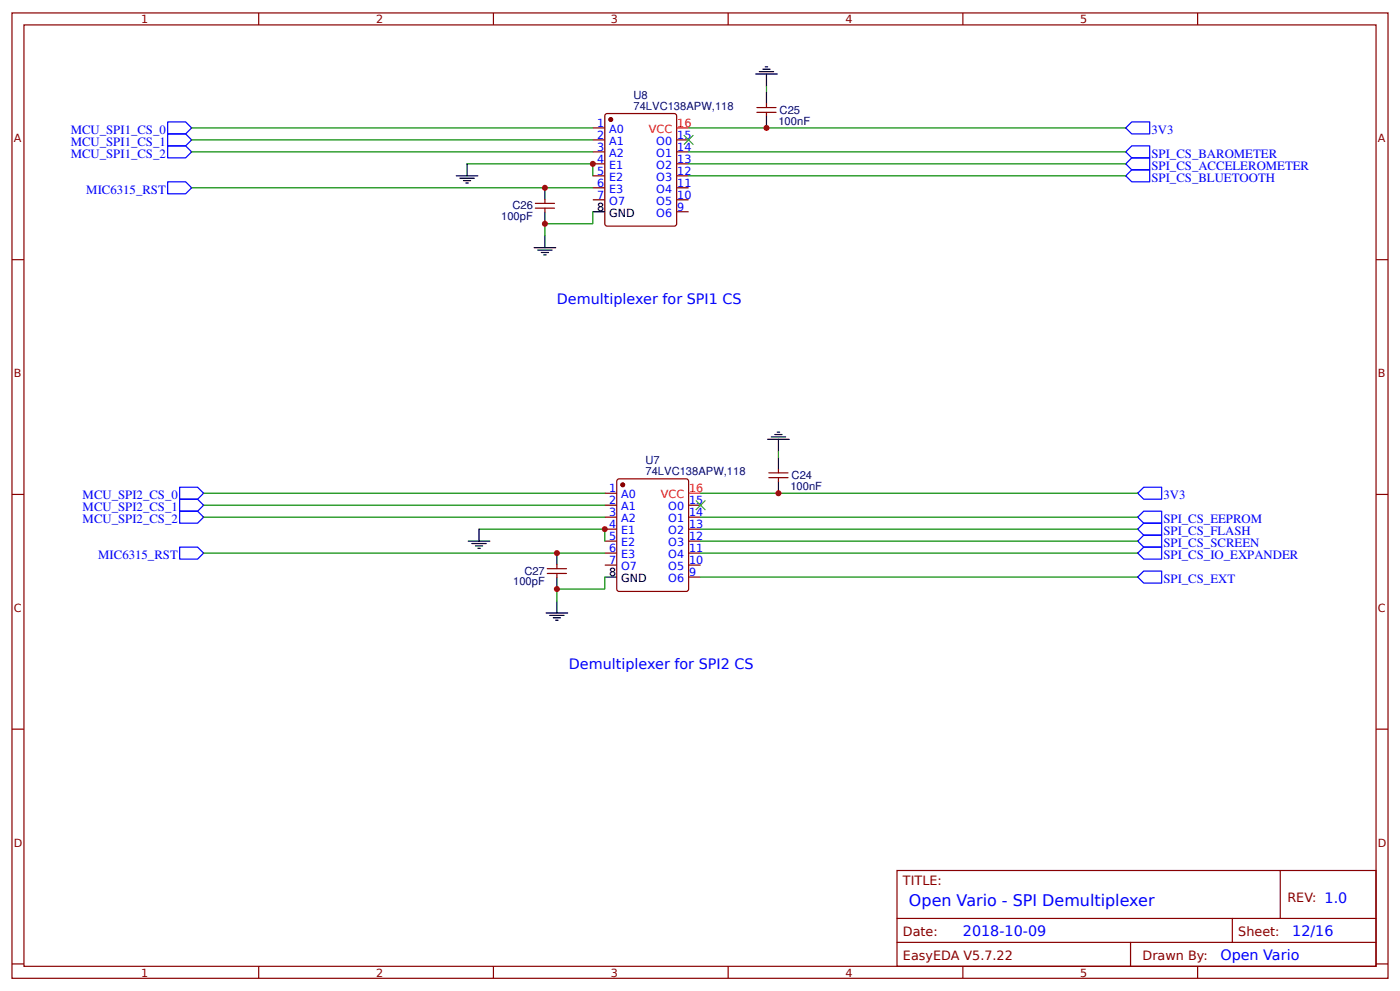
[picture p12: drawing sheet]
<svg xmlns="http://www.w3.org/2000/svg" width="309mm" height="219mm" viewBox="0 0 309 219" stroke-linecap="round" stroke-linejoin="round" font-family="sans-serif">
<g fill="none" stroke="#800" stroke-width=".26">
<path d="M2.6 2.9h304.1v213.2h-304.1zM5.3 5.5h298.7v208h-298.7zM57.1 2.9v2.6M109 2.9v2.6M160.9 2.9v2.6M212.7 2.9v2.6M264.6 2.9v2.6M131 28.3h2.6M131 30.9h2.6M131 33.5h2.6M131 36.2h2.6M131 38.8h2.6"/>
<path d="M133.9 25.2l15.1-.1 .4 .2 .1 24.1-.3 .5-15.1 .1-.4-.3-.1-24.1zM149.5 30.9h2.6M149.5 33.5h2.6M149.5 36.2h2.6M149.5 38.8h2.6M167.2 24.8h4.2M167.2 23.8h4.2M169.3 23v.8M169.3 24.8v.8M2.6 57.4h2.7M118.3 44.9h4.2M118.3 46h4.2"/>
<path d="M120.4 44.1v.8M120.4 46v.8M131 41.5h2.6M131 44.1h2.6M149.5 41.5h2.6M149.5 44.1h2.6M149.5 46.8h2.6M304 57.4h2.7M2.6 109.2h2.7M133.6 109h2.7M133.6 111.6h2.7M133.6 114.2h2.7"/>
<path d="M133.6 116.9h2.7M133.6 119.5h2.7M136.5 105.9l15.1-.1 .5 .2v24.1l-.2 .5-15.1 .1-.5-.3v-24.1zM152.1 111.6h2.7M152.1 114.2h2.7M152.1 116.9h2.7M152.1 119.5h2.7M169.9 105.5h4.2M169.9 104.5h4.2M172 103.7v.8M172 105.5v.8M304 109.2h2.7"/>
<path d="M120.9 125.6h4.2M120.9 126.7h4.2M123 124.8v.8M123 126.7v.8M133.6 122.2h2.7M133.6 124.8h2.7M152.1 122.2h2.7M152.1 124.8h2.7M152.1 127.5h2.7M2.6 161.1h2.7M304 161.1h2.7M198.2 192.3h105.8v21.2h-105.8z"/>
<path d="M282.8 192.3v10.6M2.6 212.9h2.7M57.1 213.5v2.6M109 213.5v2.6M160.9 213.5v2.6M198.2 202.9h105.8M198.2 208.2h105.8M212.7 213.5v2.6M249.8 208.2v5.3M264.6 213.5v2.6M272.3 202.9v5.3M304 212.9h2.7"/>
</g>
<g fill="none" stroke="#00f" stroke-width=".26">
<path d="M37 26.9h4l1.3 1.4-1.3 1.3h-4zM37 29.6h4l1.3 1.3-1.3 1.3h-4zM37 32.2h4l1.3 1.3-1.3 1.4h-4zM250 32.2h4v2.7h-4l-1.3-1.4zM250 34.9h4v2.6h-4l-1.3-1.3zM250 26.9h4v2.7h-4l-1.3-1.3zM250 37.5h4v2.7h-4l-1.3-1.4zM37 40.2h4l1.3 1.3-1.3 1.3h-4zM39.7 107.6h4l1.3 1.4-1.3 1.3h-4zM39.7 110.3h4l1.3 1.3-1.3 1.3h-4zM39.7 112.9h4l1.3 1.3-1.3 1.4h-4zM252.7 112.9h3.9v2.7h-3.9l-1.3-1.4z"/>
<path d="M252.7 115.6h3.9v2.6h-3.9l-1.3-1.3zM252.7 118.2h3.9v2.7h-3.9l-1.3-1.4zM252.7 107.6h3.9v2.7h-3.9l-1.3-1.3zM39.7 120.9h4l1.3 1.3-1.3 1.3h-4zM252.7 120.9h3.9v2.6h-3.9l-1.3-1.3zM252.7 126.2h3.9v2.6h-3.9l-1.3-1.3z"/>
</g>
<g fill="none" stroke="#000" stroke-width=".26">
<path d="M167 16.4h4.7M167.7 15.8h3.2M168.5 15.3h1.6M169.1 14.8h.5M169.3 16.4v2.6M100.8 38.8h4.8M101.6 39.4h3.2M102.4 39.9h1.6M103.2 36.2v2.6M169.3 20.3v2.7M169.3 25.6v2.7M102.9 40.4h.6"/>
<path d="M118 54.7h4.8M118.8 55.2h3.2M119.6 55.8h1.6M120.1 56.3h.5M120.4 41.5v2.6M120.4 46.8v2.6M120.4 52.1v2.6M131 46.8h2.6M169.6 97h4.8M170.4 96.5h3.2M171.2 96h1.6M171.7 95.5h.5"/>
<path d="M172 97v2.7M103.5 119.5h4.7M105.8 116.9v2.6M172 101v2.7M172 106.3v2.7M104.2 120.1h3.2M105 120.6h1.6M105.6 121.1h.5M120.6 135.4h4.8M121.4 135.9h3.2M122.2 136.5h1.6M122.8 137h.5"/>
<path d="M123 122.2v2.6M123 127.5v2.6M123 132.8v2.6M133.6 127.5h2.7"/>
</g>
<g fill="#800" stroke="#800" stroke-width=".26">
<circle cx="134.9" cy="26.4" r=".4"/>
<circle cx="137.6" cy="107.1" r=".4"/>
</g>
<path d="M149.5 28.3h2.6M152.1 109h2.7" fill="none" stroke="#f00" stroke-width=".26"/>
<g fill="none" stroke="#080" stroke-width=".26">
<path d="M169.3 19v1.3M42.3 33.5h88.7M42.3 28.3h88.7M42.3 30.9h88.7M103.2 36.2h27.8v2.6M152.1 33.5h96.6M152.1 36.2h96.6M152.1 38.8h96.6M152.1 28.3h96.6M42.3 41.5h88.7M131 46.8v2.6h-10.6v2.7M172 99.7v1.3"/>
<path d="M45 109h88.6M45 111.6h88.6M45 114.2h88.6M105.8 116.9h27.8v2.6M154.8 109h96.6M154.8 114.2h96.6M154.8 116.9h96.6M154.8 119.5h96.6M45 122.2h88.6M133.6 127.5v2.6h-10.6v2.7M154.8 122.2h96.6M154.8 127.5h96.6"/>
</g>
<g fill="#000" stroke="#3c3" stroke-width=".26">
<path d="M151.1 29.8l2.1 2.2zM153.2 29.8l-2.1 2.2z"/>
<path d="M153.7 110.5l2.1 2.2zM155.8 110.5l-2.1 2.2z"/>
</g>
<g fill="#c00">
<circle cx="133.6" cy="116.9" r=".66"/>
<circle cx="123" cy="122.2" r=".66"/>
<circle cx="172" cy="109" r=".66"/>
<circle cx="123" cy="130.1" r=".66"/>
<circle cx="120.4" cy="49.4" r=".66"/>
<circle cx="169.3" cy="28.3" r=".66"/>
<circle cx="120.4" cy="41.5" r=".66"/>
<circle cx="131" cy="36.2" r=".66"/>
</g>
<text font-size="3.5" fill="#00f" x="200.8" y="200.2">Open Vario - SPI Demultiplexer</text>
<g font-size="3.2" fill="#00f">
<text x="123" y="67.2">Demultiplexer for SPI1 CS</text>
<text x="125.7" y="147.8">Demultiplexer for SPI2 CS</text>
<text x="212.7" y="206.9">2018-10-09</text>
<text x="285.5" y="206.9">12/16</text>
<text x="269.6" y="212.1">Open Vario</text>
</g>
<g font-size="2.8" fill="#00f">
<text x="15.6" y="29.6">MCU_SPI1_CS_0</text>
<text x="254.4" y="29.6">3V3</text>
<text x="15.6" y="32.2">MCU_SPI1_CS_1</text>
<text x="15.6" y="34.9">MCU_SPI1_CS_2</text>
<text x="254.4" y="34.9">SPI_CS_BAROMETER</text>
<text x="254.4" y="37.5">SPI_CS_ACCELEROMETER</text>
<text x="254.4" y="40.2">SPI_CS_BLUETOOTH</text>
<text x="19.1" y="42.8">MIC6315_RST</text>
<text x="18.3" y="110.3">MCU_SPI2_CS_0</text>
<text x="18.3" y="112.9">MCU_SPI2_CS_1</text>
<text x="257" y="110.3">3V3</text>
<text x="18.3" y="115.6">MCU_SPI2_CS_2</text>
<text x="257" y="115.6">SPI_CS_EEPROM</text>
<text x="257" y="118.2">SPI_CS_FLASH</text>
<text x="21.7" y="123.5">MIC6315_RST</text>
<text x="257" y="120.9">SPI_CS_SCREEN</text>
<text x="257" y="123.5">SPI_CS_IO_EXPANDER</text>
<text x="257" y="128.8">SPI_CS_EXT</text>
</g>
<g font-size="2.8" fill="#800">
<text x="199.5" y="195.5">TITLE:</text>
<text x="284.4" y="199.2">REV: 1.0</text>
<text x="199.5" y="206.9">Date:</text>
<text x="273.6" y="206.9">Sheet:</text>
<text x="199.5" y="212.1">EasyEDA V5.7.22</text>
<text x="252.4" y="212.1">Drawn By:</text>
</g>
<g font-size="2.5" fill="#800">
<text x="31.2" y="5.1">1</text>
<text x="83.1" y="5.1">2</text>
<text x="134.9" y="5.1">3</text>
<text x="186.8" y="5.1">4</text>
<text x="238.7" y="5.1">5</text>
<text x="3" y="31.4">A</text>
<text x="304.4" y="31.4">A</text>
<text x="3" y="83.3">B</text>
<text x="304.4" y="83.3">B</text>
<text x="3" y="135.1">C</text>
<text x="304.4" y="135.1">C</text>
<text x="3" y="187">D</text>
<text x="304.4" y="187">D</text>
<text x="31.2" y="215.7">1</text>
<text x="83.1" y="215.7">2</text>
<text x="134.9" y="215.7">3</text>
<text x="186.8" y="215.7">4</text>
<text x="238.7" y="215.7">5</text>
</g>
<g font-size="2.5" fill="#000080">
<text x="140" y="21.9">U8</text>
<text x="140" y="24.3">74LVC138APW,118</text>
<text x="172" y="27.6">100nF</text>
<text x="172.2" y="25.2">C25</text>
<text x="113.2" y="46.2">C26</text>
<text x="110.7" y="48.6">100pF</text>
<text x="142.6" y="105">74LVC138APW,118</text>
<text x="142.6" y="102.6">U7</text>
<text x="174.9" y="105.9">C24</text>
<text x="174.6" y="108.3">100nF</text>
<text x="113.4" y="129.3">100pF</text>
<text x="115.8" y="126.9">C27</text>
</g>
<g font-size="2.5" fill="#00f">
<text x="131.9" y="28">1</text>
<text x="134.6" y="29.3">A0</text>
<text x="131.9" y="30.6">2</text>
<text x="131.9" y="33.3">3</text>
<text x="131.9" y="35.9">4</text>
<text x="134.6" y="32">A1</text>
<text x="134.6" y="34.6">A2</text>
<text x="145" y="34.6">O1</text>
<text x="145" y="32">O0</text>
<text x="149.6" y="35.9">13</text>
<text x="149.6" y="33.3">14</text>
<text x="149.6" y="30.6">15</text>
<text x="131.9" y="38.6">5</text>
<text x="131.9" y="41.2">6</text>
<text x="134.6" y="37.3">E1</text>
<text x="134.6" y="39.9">E2</text>
<text x="145" y="39.9">O3</text>
<text x="145" y="37.3">O2</text>
<text x="149.6" y="41.2">11</text>
<text x="149.6" y="38.6">12</text>
<text x="131.9" y="43.9">7</text>
<text x="134.6" y="42.5">E3</text>
<text x="134.6" y="45.2">O7</text>
<text x="145" y="47.8">O6</text>
<text x="145" y="45.2">O5</text>
<text x="145" y="42.5">O4</text>
<text x="149.6" y="46.5">9</text>
<text x="149.6" y="43.9">10</text>
<text x="134.6" y="108.7">1</text>
<text x="134.6" y="111.3">2</text>
<text x="134.6" y="114">3</text>
<text x="137.2" y="110">A0</text>
<text x="137.2" y="112.7">A1</text>
<text x="147.6" y="112.7">O0</text>
<text x="152.3" y="114">14</text>
<text x="152.3" y="111.3">15</text>
<text x="134.6" y="116.6">4</text>
<text x="134.6" y="119.3">5</text>
<text x="137.2" y="115.3">A2</text>
<text x="137.2" y="118">E1</text>
<text x="147.6" y="118">O2</text>
<text x="147.6" y="115.3">O1</text>
<text x="152.3" y="119.3">12</text>
<text x="152.3" y="116.6">13</text>
<text x="134.6" y="121.9">6</text>
<text x="134.6" y="124.6">7</text>
<text x="137.2" y="120.6">E2</text>
<text x="137.2" y="123.2">E3</text>
<text x="137.2" y="125.9">O7</text>
<text x="147.6" y="125.9">O5</text>
<text x="147.6" y="123.2">O4</text>
<text x="147.6" y="120.6">O3</text>
<text x="152.3" y="124.6">10</text>
<text x="152.3" y="121.9">11</text>
<text x="147.6" y="128.5">O6</text>
<text x="152.3" y="127.2">9</text>
</g>
<g font-size="2.5" fill="#f00">
<text x="143.4" y="29.3">VCC</text>
<text x="149.6" y="28">16</text>
<text x="146" y="110">VCC</text>
<text x="152.3" y="108.7">16</text>
</g>
<g font-size="2.5">
<text x="131.9" y="46.5">8</text>
<text x="134.6" y="47.8">GND</text>
<text x="134.6" y="127.2">8</text>
<text x="137.2" y="128.5">GND</text>
</g>
</svg>
